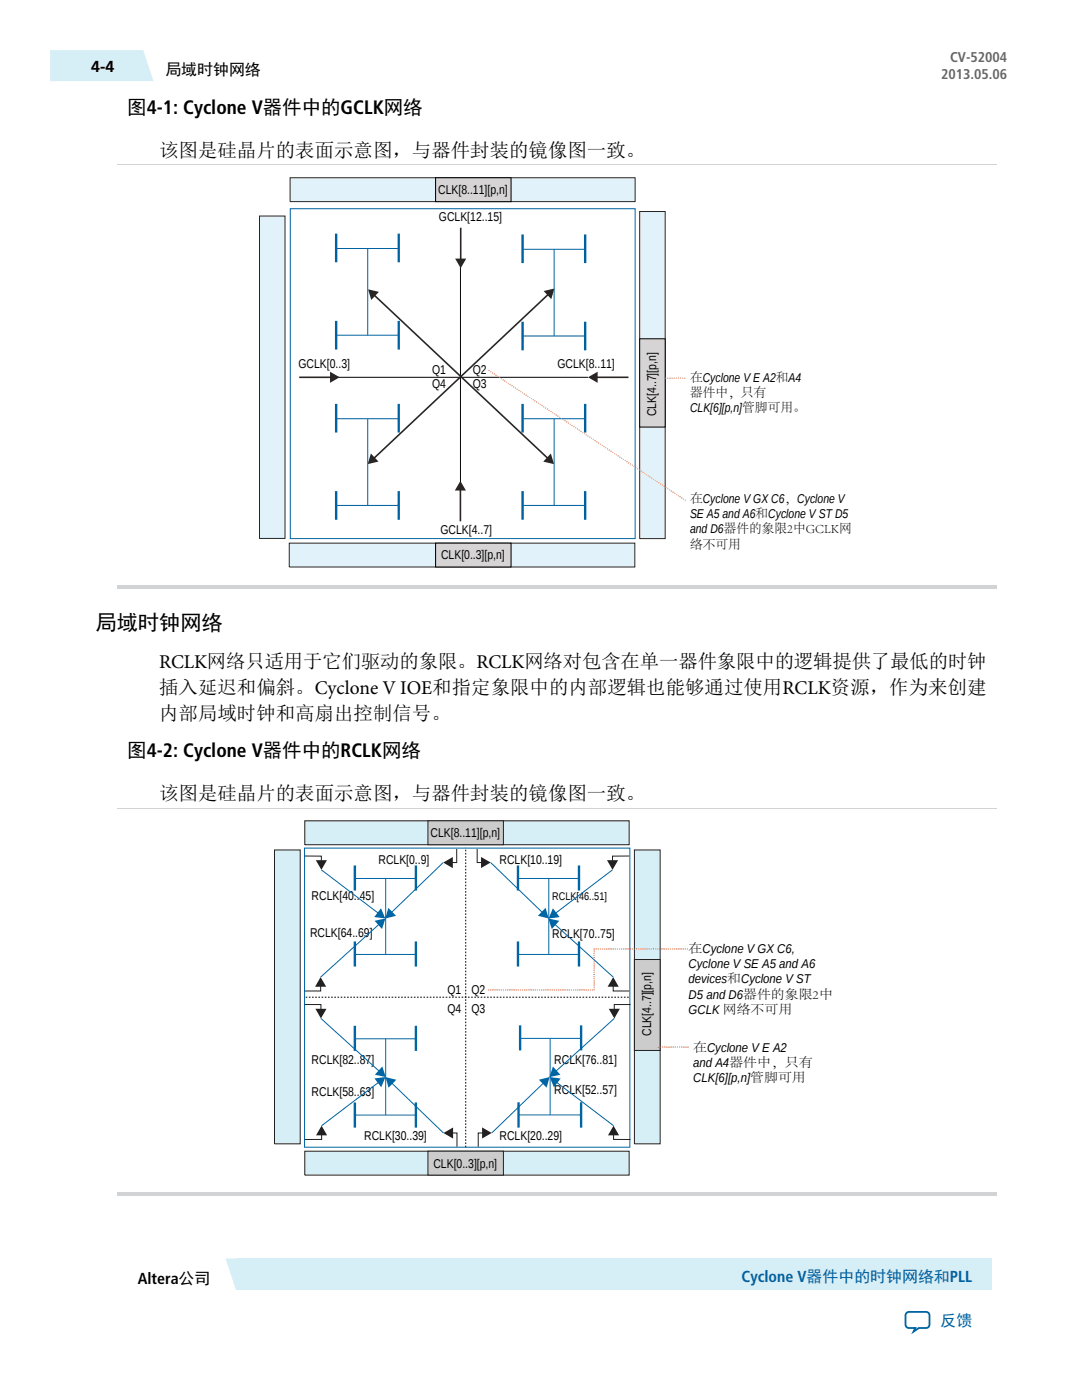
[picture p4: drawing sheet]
<svg xmlns="http://www.w3.org/2000/svg" width="216mm" height="279mm" viewBox="0 0 216 279" stroke-linecap="round" stroke-linejoin="round" font-family="sans-serif">
<path d="M23.4 32.9h175.4" fill="none" stroke="#d1d3d4" stroke-width=".2"/>
<path d="M23.4 116.8h175.4v.7h-175.4z" fill="#d1d3d4"/>
<path d="M57.9 41.7h68.8v65.8h-68.8z" fill="none" stroke="#0061a1" stroke-width=".2"/>
<path d="M66.2 75.2l.9-.1 .1 .2h-.9z" fill-rule="evenodd" fill="#000"/>
<g fill="#e1f2fa" stroke="#2b2523" stroke-width=".2">
<path d="M57.9 35.5h68.8v4.7h-68.8z"/>
<path d="M51.8 43.1h5.1v64.4h-5.1z"/>
<path d="M57.7 108.4h69v4.8h-69z"/>
<path d="M127.6 42.2h5.1v65.3h-5.1z"/>
</g>
<path d="M91.9 51.1v47.3M66.8 75.3h50.5" fill="none" stroke="#000" stroke-width=".2"/>
<path d="M74.6 58.8l34.8 32.7" fill="none" stroke="#2a2522" stroke-width=".32"/>
<g fill="#2a2522">
<path d="M73.4 57.7l2.2 .5-1.5 1.7z"/>
<path d="M109.9 90.5l.7 2.1-2.2-.5z"/>
</g>
<path d="M109.5 58.7l-35 32.8" fill="none" stroke="#2a2522" stroke-width=".32"/>
<g fill="#2a2522">
<path d="M74 90.5l1.5 1.6-2.1 .5z"/>
<path d="M108.5 58.1l2.1-.5-.6 2.1z"/>
</g>
<path d="M67.1 49.6h12.5M73.4 49.6v17.3M104.3 49.8h12.5M110.6 49.8v17.3M67.1 66.9h12.5M104.3 67.1h12.5M67.1 83.6h12.5M73.4 83.6v17.3M104.3 83.6h12.5M110.6 83.6v17.3M67.1 100.9h12.5M104.3 100.9h12.5" fill="none" stroke="#0061a1" stroke-width=".2"/>
<g fill="none" stroke="#0061a1" stroke-width=".48">
<path d="M67.1 46.6v5.7M79.6 46.6v5.7M104.3 46.8v5.7M116.8 46.8v5.7M67.1 64v5.8M79.6 64v5.8M104.3 64.2v5.7M116.8 64.2v5.7M67.1 80.6v5.7M67.1 98v5.7M79.6 80.6v5.7M79.6 98v5.7"/>
<path d="M104.3 80.6v5.7M104.3 98v5.7M116.8 80.6v5.7M116.8 98v5.7"/>
</g>
<g fill="#d6d4d4" stroke="#000" stroke-width=".2">
<path d="M86.9 108.4h15.1v4.8h-15.1z"/>
<path d="M127.6 67.6h5.1v17.6h-5.1z"/>
<path d="M86.9 35.5h15.1v4.7h-15.1z"/>
</g>
<path d="M132.7 75.5h4.1" fill="none" stroke="#f4982b" stroke-width=".21"/>
<path d="M59.7 75.3h6.5" fill="none" stroke="#2a2522" stroke-width=".32"/>
<path d="M65.9 74.2l1.9 1.1-1.9 1.1z" fill="#2a2522"/>
<path d="M118.9 75.3h6.5" fill="none" stroke="#2a2522" stroke-width=".32"/>
<path d="M117.3 75.3l1.9-1.1v2.2z" fill="#2a2522"/>
<path d="M91.9 97.6v6.4" fill="none" stroke="#2a2522" stroke-width=".32"/>
<path d="M91.9 96l1.1 1.9h-2.2z" fill="#2a2522"/>
<path d="M91.9 45.5v6.4" fill="none" stroke="#2a2522" stroke-width=".32"/>
<path d="M90.8 51.6h2.2l-1.1 1.9z" fill="#2a2522"/>
<path d="M97.5 73.9l39.3 26" fill="none" stroke="#f4982b" stroke-width=".21"/>
<path d="M23.4 161.3h175.4" fill="none" stroke="#d1d3d4" stroke-width=".2"/>
<path d="M23.4 238h175.4v.7h-175.4z" fill="#d1d3d4"/>
<path d="M60.8 169.3h64.9v59.7h-64.9z" fill="none" stroke="#0065a4" stroke-width=".2"/>
<g fill="#d6eff6" stroke="#231f20" stroke-width=".2">
<path d="M60.8 163.8h64.7v4.8h-64.7z"/>
<path d="M60.8 229.7h64.7v4.8h-64.7z"/>
<path d="M54.8 169.6h5.1v58.7h-5.1z"/>
</g>
<path d="M125.4 199h-64.6M92.9 229v-59.8" fill="none" stroke="#000" stroke-width=".2" stroke-dasharray=".3" stroke-linecap="butt"/>
<path d="M126.6 169.6h5.1v58.7h-5.1z" fill="#d6eff6" stroke="#231f20" stroke-width=".2"/>
<path d="M70.8 175.3h12.2M77 175.3v15.2M103.4 175.3h12.1M109.5 175.3v15.2M70.8 190.5h12.2M103.4 190.5h12.1M70.8 207.3h12.2M77 207.3v15.2M103.8 207.2h12.2M109.8 207.2v15.3M70.8 222.5h12.2M103.5 222.5h12.5" fill="none" stroke="#0065a4" stroke-width=".2"/>
<g fill="none" stroke="#0065a4" stroke-width=".48">
<path d="M70.8 172.7v5M83 172.7v5M103.4 172.7v5M115.5 172.7v5M70.8 187.9v5M83 187.9v5M103.4 187.9v5M115.5 187.9v5M70.8 204.7v5M83 204.7v5M103.5 220v5M103.8 204.6v5"/>
<path d="M116 204.6v5M116 220v5M70.8 220v5M83 220v5"/>
</g>
<g fill="#ccc" stroke="#231f20" stroke-width=".2">
<path d="M85.4 163.8h15.1v4.8h-15.1z"/>
<path d="M85.4 229.7h15.1v4.8h-15.1z"/>
<path d="M126.6 191.5h5.1v18.1h-5.1z"/>
</g>
<path d="M131.3 209h6.1" fill="none" stroke="#ec2327" stroke-width=".21"/>
<path d="M75.7 184.4l-11.7 10.6" fill="none" stroke="#0065a4" stroke-width=".2"/>
<path d="M74.7 183.8l2.2-.5-.7 2.1z" fill="#0065a4"/>
<path d="M91.1 169.4v2.7h-1.1" fill="none" stroke="#221f1f" stroke-width=".2"/>
<path d="M88.4 172.1l2-1.1v2.3z" fill="#221f1f"/>
<path d="M64 196.6v1.2h-3.2" fill="none" stroke="#221f1f" stroke-width=".2"/>
<path d="M64 195l1.1 1.9h-2.2z" fill="#221f1f"/>
<path d="M60.8 170.8l3.3 .1v1.1" fill="none" stroke="#221f1f" stroke-width=".2"/>
<path d="M63 171.7h2.2l-1.1 1.9z" fill="#221f1f"/>
<path d="M64.1 173.6l11.5 8.7" fill="none" stroke="#0065a4" stroke-width=".2"/>
<path d="M76 181.3l.9 2-2.2-.3z" fill="#0065a4"/>
<path d="M88.4 172.1l-10.4 10.1" fill="none" stroke="#0065a4" stroke-width=".2"/>
<path d="M77.5 181.2l1.5 1.6-2.1 .5z" fill="#0065a4"/>
<path d="M110.6 184.4l11.8 10.6" fill="none" stroke="#0065a4" stroke-width=".2"/>
<path d="M109.4 183.3l2.2 .5-1.5 1.6z" fill="#0065a4"/>
<path d="M95.2 169.4v2.7h1.1" fill="none" stroke="#221f1f" stroke-width=".2"/>
<path d="M96 171l1.9 1.1-1.9 1.1z" fill="#221f1f"/>
<path d="M122.4 196.6v1.2h3.2" fill="none" stroke="#221f1f" stroke-width=".2"/>
<path d="M122.4 195l1.1 1.9h-2.3z" fill="#221f1f"/>
<path d="M125.6 170.8l-3.4 .1v1.1" fill="none" stroke="#221f1f" stroke-width=".2"/>
<path d="M121.1 171.7h2.2l-1.1 1.9z" fill="#221f1f"/>
<path d="M122.2 173.6l-11.5 8.7" fill="none" stroke="#0065a4" stroke-width=".2"/>
<path d="M110.3 181.3l1.4 1.7-2.2 .3z" fill="#0065a4"/>
<path d="M97.9 172.1l10.4 10.1" fill="none" stroke="#0065a4" stroke-width=".2"/>
<path d="M108.9 181.2l.6 2.1-2.2-.5z" fill="#0065a4"/>
<path d="M64 203.2l11.8 10.7" fill="none" stroke="#0065a4" stroke-width=".2"/>
<path d="M76.3 212.8l.7 2.1-2.2-.4z" fill="#0065a4"/>
<path d="M90.1 226.1h1.1v2.7" fill="none" stroke="#221f1f" stroke-width=".2"/>
<path d="M88.5 226.1l1.9-1.1v2.2z" fill="#221f1f"/>
<path d="M60.8 200.5h3.2v1.2" fill="none" stroke="#221f1f" stroke-width=".2"/>
<path d="M62.9 201.3h2.3l-1.2 1.9z" fill="#221f1f"/>
<path d="M64.2 226.3v1.1h-3.4" fill="none" stroke="#221f1f" stroke-width=".2"/>
<path d="M64.2 224.7l1.1 1.9h-2.2z" fill="#221f1f"/>
<path d="M75.7 215.9l-11.5 8.8" fill="none" stroke="#0065a4" stroke-width=".2"/>
<path d="M74.7 215.2l2.2-.3-.8 2.1z" fill="#0065a4"/>
<path d="M78.1 216.1l10.4 10" fill="none" stroke="#0065a4" stroke-width=".2"/>
<path d="M76.9 215l2.2 .5-1.6 1.6z" fill="#0065a4"/>
<path d="M122.6 203.2l-11.8 10.7" fill="none" stroke="#0065a4" stroke-width=".2"/>
<path d="M110.3 212.8l1.5 1.7-2.2 .5z" fill="#0065a4"/>
<path d="M96.5 226.1h-1.1v2.7" fill="none" stroke="#221f1f" stroke-width=".2"/>
<path d="M96.2 225l1.9 1.1-1.9 1.1z" fill="#221f1f"/>
<path d="M125.8 200.5h-3.2v1.2" fill="none" stroke="#221f1f" stroke-width=".2"/>
<path d="M121.5 201.3h2.2l-1.1 1.9z" fill="#221f1f"/>
<path d="M122.4 226.3v1.1h3.4" fill="none" stroke="#221f1f" stroke-width=".2"/>
<path d="M122.4 224.7l1.1 1.9h-2.2z" fill="#221f1f"/>
<path d="M111 215.9l11.4 8.8" fill="none" stroke="#0065a4" stroke-width=".2"/>
<path d="M109.7 215l2.2 .2-1.4 1.8z" fill="#0065a4"/>
<path d="M108.5 216.1l-10.4 10" fill="none" stroke="#0065a4" stroke-width=".2"/>
<path d="M107.5 215.5l2.2-.6-.6 2.2z" fill="#0065a4"/>
<path d="M137.4 189.4h-18.8v8.2h-21.2" fill="none" stroke="#ec2327" stroke-width=".21"/>
<g fill="#d6eff7">
<path d="M45 251.2h20.6v6.2h-18.5z"/>
<path d="M47.1 251.2h150.7v6.2h-150.7z"/>
</g>
<path d="M180.9 262l.5-.2h3.4a.68 .68 0 0 1 .7 .7v1.9a.68 .68 0 0 1-.7 .6h-1.5l-1 .7 .3-.7h-1.2a.68 .68 0 0 1-.7-.6v-1.9z" fill="none" stroke="#0065a4" stroke-width=".37"/>
<path d="M10 10h18.6l2 6.2h-20.6z" fill="#d6eff7"/>
<text font-size="4.2" x="19" y="125.8">局域时钟网络</text>
<g font-size="3.9">
<text x="25.4" y="22.8">图4-1: Cyclone V器件中的GCLK网络</text>
<text x="31.7" y="31.4">该图是硅晶片的表面示意图，与器件封装的镜像图一致。</text>
<text x="31.7" y="133.3">RCLK网络只适用于它们驱动的象限。RCLK网络对包含在单一器件象限中的逻辑提供了最低的时钟</text>
<text x="31.7" y="138.5">插入延迟和偏斜。Cyclone V IOE和指定象限中的内部逻辑也能够通过使用RCLK资源，作为来创建</text>
<text x="31.7" y="143.6">内部局域时钟和高扇出控制信号。</text>
<text x="25.4" y="151.1">图4-2: Cyclone V器件中的RCLK网络</text>
<text x="31.7" y="159.7">该图是硅晶片的表面示意图，与器件封装的镜像图一致。</text>
</g>
<g font-size="3.2">
<text x="18.2" y="14.4">4-4</text>
<text x="33" y="15">局域时钟网络</text>
<text x="27.5" y="256.2">Altera公司</text>
</g>
<g font-size="3.2" fill="#069">
<text x="148" y="255.9">Cyclone V器件中的时钟网络和PLL</text>
<text x="187.6" y="264.7">反馈</text>
</g>
<g font-size="2.8" fill="#666">
<text x="187.8" y="15.8">2013.05.06</text>
<text x="189.6" y="12.4">CV-52004</text>
</g>
<g font-size="2.5">
<text x="87.4" y="38.7">CLK[8..11][p,n]</text>
<text x="87.6" y="44.1">GCLK[12..15]</text>
<text x="59.6" y="73.5">GCLK[0..3]</text>
<text x="86.2" y="74.7">Q1</text>
<text x="86.2" y="77.5">Q4</text>
<text x="94.3" y="74.7">Q2</text>
<text x="94.3" y="77.5">Q3</text>
<text x="111.2" y="73.5">GCLK[8..11]</text>
<text x="137.7" y="76.1">在Cyclone VE A2和A4</text>
<text x="130.9" y="83.1" transform="rotate(-90 130.9 83.1)">CLK[4..7][p,n]</text>
<text x="137.7" y="79.2">器件中，只有</text>
<text x="137.7" y="82.2">CLK[6][p,n]管脚可用。</text>
<text x="137.7" y="100.3">在Cyclone VGX C6，Cyclone V</text>
<text x="87.9" y="106.6">GCLK[4..7]</text>
<text x="137.7" y="103.4">SE A5 and A6和Cyclone VST D5</text>
<text x="137.7" y="106.4">and D6器件的象限2中GCLK网</text>
<text x="88" y="111.6">CLK[0..3][p,n]</text>
<text x="137.7" y="109.5">络不可用</text>
<text x="85.9" y="167.1">CLK[8..11][p,n]</text>
<text x="75.5" y="172.4">RCLK[0..9]</text>
<text x="99.7" y="172.4">RCLK[10..19]</text>
<text x="62.2" y="179.6">RCLK[40..45]</text>
<text x="61.9" y="186.9">RCLK[64..69]</text>
<text x="110.2" y="187.2">RCLK[70..75]</text>
<text x="137.4" y="190.1">在Cyclone V GX C6,</text>
<text x="137.4" y="193.2">Cyclone V SE A5 and A6</text>
<text x="137.4" y="196.2">devices和Cyclone V ST</text>
<text x="89.3" y="198.4">Q1</text>
<text x="89.3" y="202.2">Q4</text>
<text x="94.1" y="198.4">Q2</text>
<text x="94.1" y="202.2">Q3</text>
<text x="137.4" y="199.3">D5 and D6器件的象限2中</text>
<text x="137.4" y="202.3">GCLK 网络不可用</text>
<text x="129.9" y="206.8" transform="rotate(-90 129.9 206.8)">CLK[4..7][p,n]</text>
<text x="138.3" y="209.9">在Cyclone V E A2</text>
<text x="62.2" y="212.3">RCLK[82..87]</text>
<text x="110.6" y="212.3">RCLK[76..81]</text>
<text x="138.3" y="212.9">and A4器件中，只有</text>
<text x="138.3" y="216">CLK[6][p,n]管脚可用</text>
<text x="62.2" y="218.8">RCLK[58..63]</text>
<text x="110.6" y="218.4">RCLK[52..57]</text>
<text x="72.7" y="227.5">RCLK[30..39]</text>
<text x="99.7" y="227.5">RCLK[20..29]</text>
<text x="86.5" y="233">CLK[0..3][p,n]</text>
</g>
<text font-size="2.2" x="110.2" y="179.6">RCLK[46..51]</text>
</svg>
